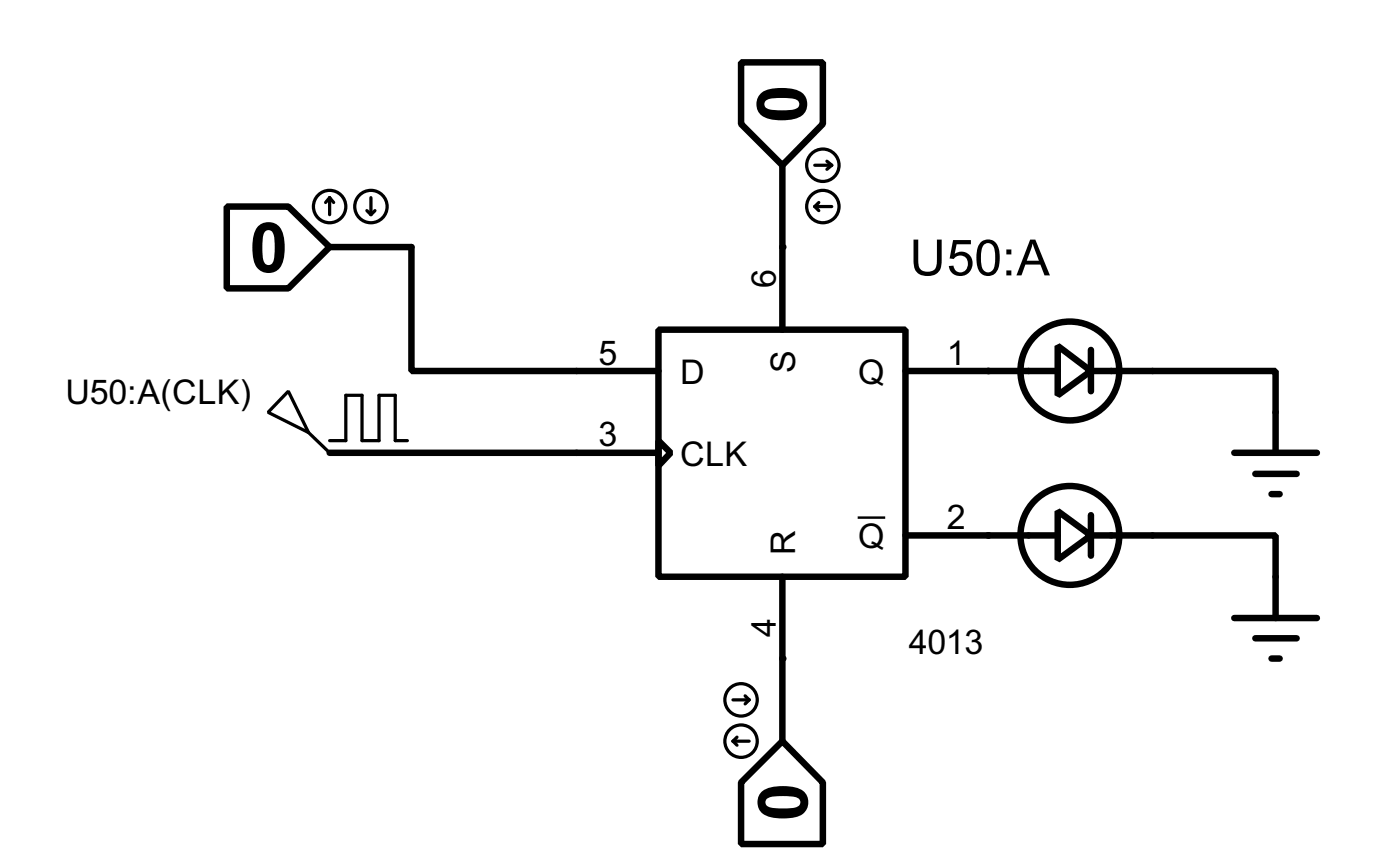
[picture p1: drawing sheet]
<svg xmlns="http://www.w3.org/2000/svg" width="86mm" height="53mm" viewBox="0 0 86 53" stroke-linecap="round" stroke-linejoin="round" font-family="sans-serif">
<g fill="#000">
<circle cx="48.3" cy="15.3" r=".2"/>
<circle cx="61" cy="33.1" r=".2"/>
<circle cx="61" cy="22.9" r=".2"/>
<circle cx="48.3" cy="40.7" r=".2"/>
</g>
<g fill="none" stroke="#000" stroke-width=".4">
<path d="M14 12.8h3.8l2.6 2.5-2.6 2.5h-3.8zM20.4 15.3h5v7.6h15.3M45.8 3.9h5v3.8l-2.5 2.5-2.5-2.5zM48.3 10.2v10.2M20.4 28h20.3M40.7 20.4h15.2v15.2h-15.2zM40.7 27.2l.7 .8-.7 .8zM48.3 35.6v10.2M55.9 22.9h9.4M55.9 33.1h9.4M65.3 21.4l2.1 1.5-2.1 1.5zM65.3 31.6l2.1 1.5-2.1 1.5z"/>
<path d="M67.4 22.9h11.4v5.1M67.4 33.1h11.4v5.1M67.4 21.6v2.6M67.4 31.8v2.5M76.2 28h5.1M76.2 38.2h5.1M77.5 29.3h2.6M77.5 39.4h2.6M78.5 30.5h.5M45.8 48.3l2.5-2.5 2.5 2.5v3.8h-5zM78.5 40.7h.5"/>
<circle cx="66" cy="33.1" r="3.1"/>
<circle cx="66" cy="22.9" r="3.1"/>
</g>
<g fill="none" stroke="#000" stroke-width=".2">
<path d="M20.4 12.2l-.3 .3M20.4 12.2l.2 .3M20.4 12.2v1.1M22.7 13l.2 .3M22.9 12.2v1.1M23.2 13l-.3 .3M50.3 10.2h1.1M50.3 12.8l.3 .2M50.3 12.8h1.1M50.6 12.5l-.3 .3M51.1 10l.3 .2M51.4 10.2l-.3 .3"/>
<path d="M17.8 24.2l1.3 2.5-2.5-1.2zM19.1 26.7l1.3 1.3M20.4 27.2h1v-2.8h1v2.8h1v-2.8h1v2.8h.8M45.3 45.8l.2 .2M45.3 45.8h1M45.3 43.2h1M45.5 45.5l-.2 .3M46 43l.3 .2M46.3 43.2l-.3 .3"/>
<circle cx="20.3" cy="12.8" r="1"/>
<circle cx="22.9" cy="12.8" r="1"/>
<circle cx="50.8" cy="10.2" r="1"/>
<circle cx="50.8" cy="12.8" r="1"/>
<circle cx="45.7" cy="43.2" r="1"/>
<circle cx="45.7" cy="45.8" r="1"/>
</g>
<path d="M53 32h1.7" fill="none" stroke="#000" stroke-width=".15"/>
<g font-size="4.8">
<text x="46.7" y="5.2" transform="rotate(90 46.7 5.2)">0</text>
<text x="15.4" y="16.8">0</text>
<text x="49.8" y="50.7" transform="rotate(-90 49.8 50.7)">0</text>
</g>
<text font-size="3.5" x="56.2" y="17">U50:A</text>
<g font-size="2.4">
<text x="47.9" y="17.8" transform="rotate(-90 47.9 17.8)">6</text>
<text x="37" y="22.5">5</text>
<text x="42" y="23.7">D</text>
<text x="49.1" y="23" transform="rotate(-90 49.1 23)">S</text>
<text x="53" y="23.7">Q</text>
<text x="58.5" y="22.5">1</text>
<text x="4" y="25">U50:A(CLK)</text>
<text x="37" y="27.6">3</text>
<text x="42" y="28.8">CLK</text>
<text x="49.1" y="34.3" transform="rotate(-90 49.1 34.3)">R</text>
<text x="53" y="33.9">Q</text>
<text x="58.5" y="32.7">2</text>
<text x="47.9" y="39.3" transform="rotate(-90 47.9 39.3)">4</text>
<text x="56.1" y="40.4">4013</text>
</g>
</svg>
